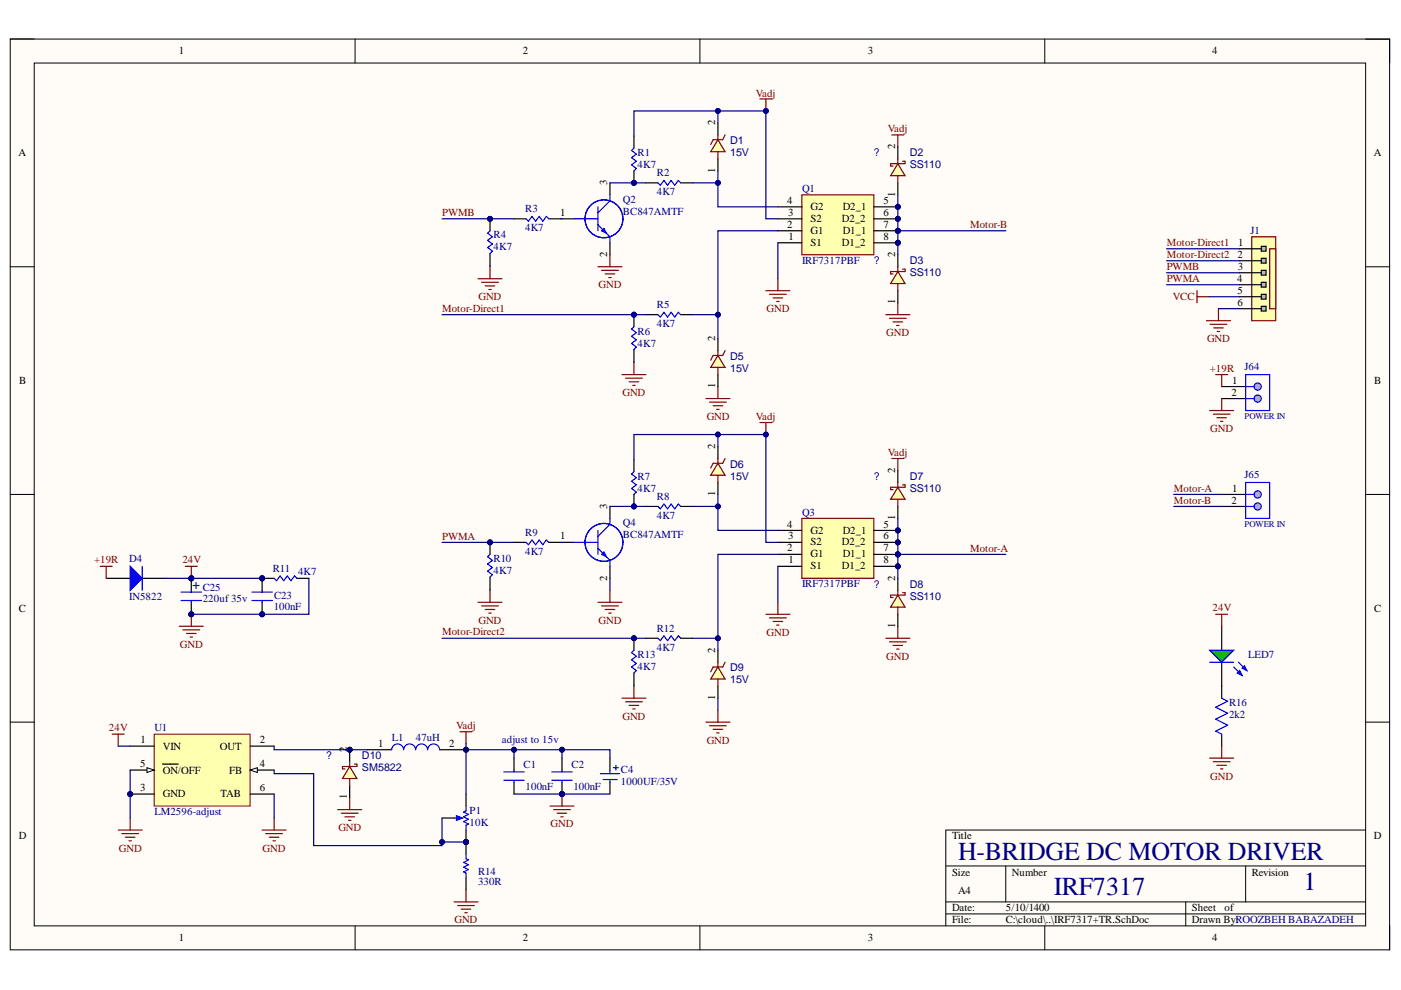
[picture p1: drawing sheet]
# Altium project IRF7317+TR.PrjPcb
1 sheet, 41 parts. Net scope: global (net labels, ports and power ports of the same name join across sheets).
Board file: IRF7317+TR.PcbDoc

## Sheet IRF7317+TR.SchDoc
size A4

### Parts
C1  100nF  [C0805]
C2  100nF  [C0805]
C4  1000UF/35V  [C_EL_12X25]
C23  100nF  [C0805]
C25  220uf 35v  [C_EL_10X12]
D1  15V  [D_SOD80]
D2  SS110  [D_SMA]
D3  SS110  [D_SMA]
D4  IN5822  [D_SMB]
D5  15V  [D_SOD80]
D6  15V  [D_SOD80]
D7  SS110  [D_SMA]
D8  SS110  [D_SMA]
D9  15V  [D_SOD80]
D10  SM5822  [D_SMB]
J1  HDRWF_6  [WF_6]  (value not drawn)
J64  POWER IN  [PWL_2]
J65  POWER IN  [PWL_2]
L1  47uH  [CDRH127LDNP560MC-12*12]
LED7  (no value)  [LED1206RED]
P1  10K  [POT_3296W]
Q1  IRF7317PBF  [SO_8]
Q2  BC847AMTF  [SOT23]
Q3  IRF7317PBF  [SO_8]
Q4  BC847AMTF  [SOT23]
R1  4K7  [R0805]
R2  4K7  [R0805]
R3  4K7  [R0805]
R4  4K7  [R0805]
R5  4K7  [R0805]
R6  4K7  [R0805]
R7  4K7  [R0805]
R8  4K7  [R0805]
R9  4K7  [R0805]
R10  4K7  [R0805]
R11  4K7  [R0805]
R12  4K7  [R0805]
R13  4K7  [R0805]
R14  330R  [R0805]
R16  2k2  [R0805]
U1  LM2596-adjust  [to-263-5 5d2pak LM2596S]

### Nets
24V: C23.2 C25.1 D4.2(K) LED7.1(A) R11.2 U1.1(VIN)
+19R: D4.1(A) J64.1
GND: C1.1 C2.1 C4.2 C23.1 C25.2 D3.1 D5.1 D8.1 D9.1 D10.1 J1.6 J64.2 Q1.1(S1) Q2.2(E) Q3.1(S1) Q4.2(E) R4.1 R6.2 R10.1 R11.1 R13.2 R14.1 R16.2 U1.3(GND) U1.5(~{ON}/OFF) U1.6(TAB)
Vadj: C1.2 C2.2 C4.1 D1.2 D2.2 D6.2 D7.2 L1.2 P1.3(BOT) Q1.3(S2) Q3.3(S2) R1.1 R7.1
VCC: J1.5
Motor-A: D7.1 D8.2 J65.1 Q3.5(D2_1) Q3.6(D2_2) Q3.7(D1_1) Q3.8(D1_2)
Motor-B: D2.1 D3.2 J65.2 Q1.5(D2_1) Q1.6(D2_2) Q1.7(D1_1) Q1.8(D1_2)
Motor-Direct1: J1.1 R5.2 R6.1
Motor-Direct2: J1.2 R12.2 R13.1
PWMA: J1.4 R9.1 R10.2
PWMB: J1.3 R3.1 R4.2
NetD1_1: D1.1 Q1.4(G2) R2.1
NetD5_2: D5.2 Q1.2(G1) R5.1
NetD6_1: D6.1 Q3.4(G2) R8.1
NetD9_2: D9.2 Q3.2(G1) R12.1
NetD10_2: D10.2 L1.1 U1.2(OUT)
NetLED7_2: LED7.2(K) R16.1
NetP1_1: P1.1(TOP) P1.2(TAP) R14.2 U1.4(FB)
NetQ2_1: Q2.1(B) R3.2
NetQ2_3: Q2.3(C) R1.2 R2.2
NetQ4_1: Q4.1(B) R9.2
NetQ4_3: Q4.3(C) R7.2 R8.2

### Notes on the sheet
- adjust to 15v
- H-BRIDGE DC MOTOR DRIVER
- IRF7317
- 1
- ROOZBEH BABAZADEH
